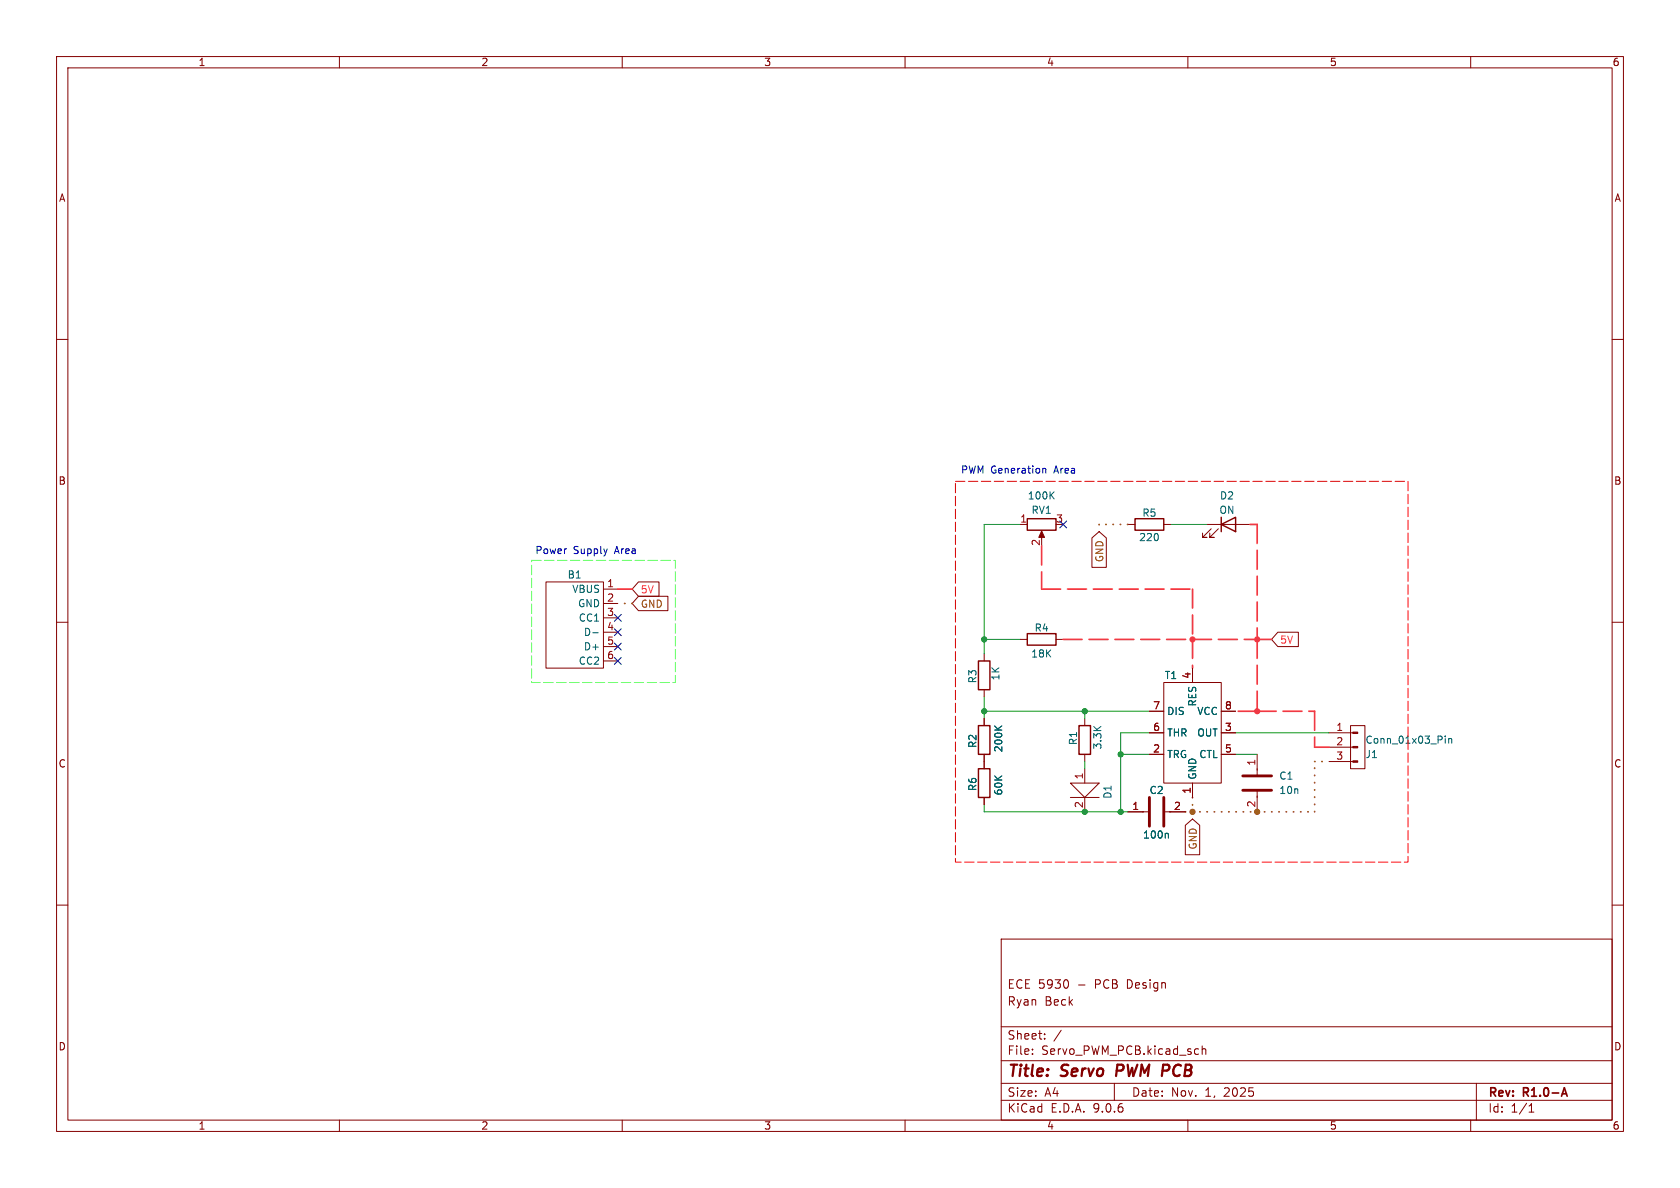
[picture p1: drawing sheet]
<svg xmlns="http://www.w3.org/2000/svg" width="297mm" height="210mm" viewBox="0 0 297 210" stroke-linecap="round" stroke-linejoin="round" font-family="sans-serif">
<g fill="none" stroke="#840000" stroke-width=".18">
<path d="M10 10h277v190h-277zM12 12h273v186h-273zM60 10v2M110 10v2M160 10v2M210 10v2M260 10v2M10 60h2M285 60h2M180.3 92.7h1.3M184.1 94.2v1.1M193 95.1l1.3-1.1 1.3 1.1v5.2h-2.6z"/>
<path d="M199.4 92.7h1.3M205.7 92.7h1.3M213.4 92.7h7.6M214.1 93.5l-1.5 1.5h.8h-.8v-.8M215.4 93.5l-1.5 1.5h.7h-.7v-.8M10 110h2M96.5 102.9h10.2v15.2h-10.2zM106.7 104.1h2.5M106.7 106.7h2.5M106.7 109.2h2.5M106.7 111.8h2.5M106.7 114.3h2.5"/>
<path d="M106.7 116.8h2.5M112.9 102.9h3.6v2.5h-3.6l-1.1-1.3zM112.9 105.4h5.2v2.6h-5.2l-1.1-1.3zM174 115.6v1.2M180.3 113h1.3M186.7 113h1.3M210.8 118.1v2.6M225.9 111.8h3.6v2.5h-3.6l-1.1-1.3zM285 110h2M174 121.9v1.3M174 127v1.3M174 133.4v2.5"/>
<path d="M189.2 138.4h5.1l-2.5 2.6zM191.8 127v1.3M191.8 133.4v1.2M191.8 135.9v2.5M203.2 129.5h2.5M203.2 125.7h2.5M203.2 133.4h2.5M205.7 120.7h10.2v17.7h-10.2zM210.8 138.4v2.6M215.9 129.5h2.5M215.9 125.7h2.5M215.9 133.4h2.5"/>
<path d="M222.2 133.4v3.8M222.2 139.7v3.8M234.9 129.5h4.3M234.9 132.1h4.3M234.9 134.6h4.3M238.8 128.3h2.5v7.6h-2.5zM174 141v1.2M189.2 141h5.1M191.8 141v2.5M199.4 143.5h3.8M205.7 143.5h3.8M209.5 145.9l1.3-1.1 1.3 1.1v5.2h-2.6z"/>
<path d="M10 160h2M177 166h108v32h-108zM188.7 173.3l.2 .5-.2 .8M285 160h2M60 198v2M110 198v2M160 198v2M177 194.5h108M177 191.5h108M177 187.5h108M177 181.5h108M182.5 186.3v.1"/>
<path d="M182.5 185.5v.1M184.7 183.6v.1M184.7 182.8v.1M187.6 182.1l-1.3 2M197 191.5v3M210 198v2M211.5 185.4l.4 .1M211.9 186.3l-.4 .1M212.5 185.5l.2-.1 .4 .1 .1 .9M212.5 184.9v1.5M260 198v2M261 191.5v6.5"/>
<path d="M270.3 196.6h.9M270.3 195.5l.4-.4v1.5"/>
</g>
<path d="M276.2 193.4h.7M276.6 192.3l.5 1.5" fill="none" stroke="#840000" stroke-width=".3"/>
<path d="M197.6 188.2l-.3 2" fill="none" stroke="#840000" stroke-width=".4"/>
<path d="M181.6 91.7h5.1v2h-5.1zM200.7 91.7h5v2h-5zM215.9 92.7l2.5-1.3v2.6zM215.9 91.4v2.6M173 116.8h2v5.1h-2zM181.6 112h5.1v2h-5.1zM173 135.9h2v5.1h-2zM173 128.3h2v5.1h-2zM190.8 128.3h2v5.1h-2z" fill="none" stroke="#840000" stroke-width=".25"/>
<g fill="#840000" stroke="#840000" stroke-width=".18">
<path d="M239.2 129.4h.8v.3h-.8z"/>
<path d="M239.2 132h.8v.2h-.8z"/>
<path d="M239.2 134.5h.8v.2h-.8z"/>
<path d="M184.1 93.9l.6 1.1h-1.1z"/>
</g>
<path d="M185.8 87.5l.6 .7M186.4 86.9l-.8 .8M104.8 111.9h1M175.8 128.3l.8 .8M177.1 128.3l-.7 .6M255.5 130.1v.1M255.5 130.5v.9M256.1 130.5v.9M256.1 130.7l.2-.2 .3 .1 .1 .8M206.4 147.3l.2 .2v.7" fill="none" stroke="#006464" stroke-width=".18"/>
<path d="M219.7 137.2h5.1M219.7 139.7h5.1M203.2 141v5.1M205.7 141v5.1" fill="none" stroke="#840000" stroke-width=".51"/>
<path d="M168.9 85.1h80v67.3h-80v-67.3" fill="none" stroke="#f00" stroke-width=".18" stroke-dasharray="1.7 .6"/>
<path d="M94 99.1h25.4v21.6h-25.4v-21.6" fill="none" stroke="#59ff5a" stroke-width=".18" stroke-dasharray="1.7 .6"/>
<g fill="none" stroke="#ff3948" stroke-width=".3" stroke-dasharray="3.4 1.2">
<path d="M184.1 96.5v7.6M221 92.7h1.2M222.2 92.7v20.3M111.8 104.1h-2.6M184.1 104.1h26.7M188 113h22.8M210.8 113h11.4M210.8 104.1v8.9M210.8 113v5.1M222.2 113v12.7M222.2 113h2.6M222.2 125.7h-3.8"/>
<path d="M222.2 125.7h10.2M232.4 132.1h2.5M232.4 125.7v6.4"/>
</g>
<path d="M180.3 92.7h-6.3v22.9M207 92.7h6.4M174 113h6.3M174 123.2v3.8M174 125.7h29.2M191.8 125.7v1.3M191.8 134.6v1.3M198.1 133.4h5.1M203.2 129.5h-5.1v14M218.4 129.5h16.5M218.4 133.4h3.8M174 142.2v1.3h25.4" fill="none" stroke="#009600" stroke-width=".18"/>
<path d="M194.3 92.7v1.3M199.4 92.7h-5.1M111.8 106.7h-2.6M232.4 134.6h2.5M209.5 143.5h1.3M210.8 143.5h11.4M210.8 143.5v1.3M210.8 141v2.5M222.2 143.5h10.2M232.4 143.5v-8.9" fill="none" stroke="#964b00" stroke-width=".3" stroke-dasharray=".1 1.2"/>
<path d="M187.4 92.1l1.2 1.2M188.6 92.1l-1.2 1.2M108.6 111.2l1.2 1.2M108.6 108.6l1.2 1.2M108.6 113.7l1.2 1.2M108.6 116.2l1.2 1.2M109.8 111.2l-1.2 1.2M109.8 108.6l-1.2 1.2M109.8 113.7l-1.2 1.2M109.8 116.2l-1.2 1.2" fill="none" stroke="#000084" stroke-width=".18"/>
<path d="M184.3 82.9l.2-.1 .3 .1 .1 .7" fill="none" stroke="#0000c2" stroke-width=".18"/>
<g fill="#009600" stroke="#009600" stroke-width=".18">
<circle cx="174" cy="113" r=".46"/>
<circle cx="174" cy="125.7" r=".46"/>
<circle cx="191.8" cy="125.7" r=".46"/>
<circle cx="191.8" cy="143.5" r=".46"/>
<circle cx="198.1" cy="143.5" r=".46"/>
<circle cx="198.1" cy="133.4" r=".46"/>
</g>
<g fill="#ff3948" stroke="#ff3948" stroke-width=".18">
<circle cx="222.2" cy="113" r=".46"/>
<circle cx="210.8" cy="113" r=".46"/>
<circle cx="222.2" cy="125.7" r=".46"/>
</g>
<g fill="#964b00" stroke="#964b00" stroke-width=".18">
<circle cx="222.2" cy="143.5" r=".46"/>
<circle cx="210.8" cy="143.5" r=".46"/>
</g>
<g font-size="2.8" fill="#840000">
<text x="178" y="190.9">Title:</text>
<text x="187.7" y="190.9">Servo</text>
<text x="198.2" y="190.9">PWM PCB</text>
</g>
<g font-size="2.1" fill="#840000">
<text x="178" y="178">Ryan</text>
<text x="178" y="175">ECE 5930</text>
<text x="184.7" y="178">Beck</text>
<text x="190.5" y="175">-</text>
<text x="193.7" y="175">PCB</text>
<text x="199.5" y="175">Design</text>
<text x="178" y="184">Sheet:</text>
<text x="178" y="186.7">File:</text>
<text x="184.1" y="186.7">Servo_PWM_PCB.kicad_sch</text>
<text x="178" y="196.9">KiCad</text>
<text x="178" y="194.1">Size:</text>
<text x="184.7" y="194.1">A4</text>
<text x="185.7" y="196.9">E.D.A.</text>
<text x="193.3" y="196.9">9.0.6</text>
<text x="200" y="194.1">Date:</text>
<text x="207" y="194.1">Nov.</text>
<text x="213.1" y="194.1">1,</text>
<text x="216.5" y="194.1">2025</text>
<text x="263" y="194.3">Rev:</text>
<text x="263" y="196.9">Id:</text>
<text x="267.1" y="196.9">1/1</text>
<text x="269.4" y="194.3">R1.0-A</text>
</g>
<g font-size="1.8" fill="#840000">
<text x="35" y="11.9">1</text>
<text x="85" y="11.9">2</text>
<text x="135" y="11.9">3</text>
<text x="185" y="11.9">4</text>
<text x="235" y="11.9">5</text>
<text x="285" y="11.9">6</text>
<text x="10.3" y="35.9">A</text>
<text x="285.3" y="35.9">A</text>
<text x="10.3" y="85.9">B</text>
<text x="285.3" y="85.9">B</text>
<text x="10.3" y="135.9">C</text>
<text x="285.3" y="135.9">C</text>
<text x="10.3" y="185.9">D</text>
<text x="285.3" y="185.9">D</text>
<text x="35" y="199.9">1</text>
<text x="85" y="199.9">2</text>
<text x="135" y="199.9">3</text>
<text x="185" y="199.9">4</text>
<text x="235" y="199.9">5</text>
<text x="285" y="199.9">6</text>
</g>
<g font-size="1.8" fill="#0000c2">
<text x="169.8" y="83.9">PWM Generation</text>
<text x="186.5" y="83.9">Area</text>
<text x="94.5" y="98.1">Power</text>
<text x="101.3" y="98.1">Supply</text>
<text x="108.8" y="98.1">Area</text>
</g>
<g font-size="1.8" fill="#006464">
<text x="181.6" y="88.5">100K</text>
<text x="215.6" y="88.5">D2</text>
<text x="182.3" y="91">RV1</text>
<text x="201.3" y="95.9">220</text>
<text x="201.9" y="91.5">R5</text>
<text x="215.5" y="91">ON</text>
<text x="100.3" y="102.5">B1</text>
<text x="101.1" y="105">VBUS</text>
<text x="102.1" y="107.5">GND</text>
<text x="102.2" y="110.1">CC1</text>
<text x="103.1" y="112.6">D-</text>
<text x="182.8" y="111.9">R4</text>
<text x="102.2" y="117.7">CC2</text>
<text x="103.1" y="115.2">D+</text>
<text x="182.2" y="116.4">18K</text>
<text x="172.8" y="120.9" transform="rotate(-90 172.8 120.9)">R3</text>
<text x="176.9" y="120.4" transform="rotate(-90 176.9 120.4)">1K</text>
<text x="205.8" y="120.2">T1</text>
<text x="211.7" y="125" transform="rotate(-90 211.7 125)">RES</text>
<text x="190.6" y="131.8" transform="rotate(-90 190.6 131.8)">R1</text>
<text x="206.2" y="126.6">DIS</text>
<text x="206.2" y="130.4">THR</text>
<text x="211.6" y="126.6">VCC</text>
<text x="211.6" y="130.4">OUT</text>
<text x="241.3" y="131.7">Conn_01x03_Pin</text>
<text x="172.8" y="132.3" transform="rotate(-90 172.8 132.3)">R2</text>
<text x="177.4" y="133.1" transform="rotate(-90 177.4 133.1)">200K</text>
<text x="194.9" y="132.6" transform="rotate(-90 194.9 132.6)">3.3K</text>
<text x="206.2" y="134.2">TRG</text>
<text x="211.7" y="137.9" transform="rotate(-90 211.7 137.9)">GND</text>
<text x="211.9" y="134.2">CTL</text>
<text x="241.3" y="134.2">J1</text>
<text x="172.8" y="139.9" transform="rotate(-90 172.8 139.9)">R6</text>
<text x="177.4" y="140.7" transform="rotate(-90 177.4 140.7)">60K</text>
<text x="196.7" y="141.3" transform="rotate(-90 196.7 141.3)">D1</text>
<text x="203.1" y="140.6">C2</text>
<text x="226.1" y="138">C1</text>
<text x="226.1" y="140.6">10n</text>
<text x="202" y="148.4">100n</text>
</g>
<g font-size="1.8" fill="#a90000">
<text x="180.3" y="92.5">1</text>
<text x="186.6" y="92.5">3</text>
<text x="183.9" y="96.6" transform="rotate(-90 183.9 96.6)">2</text>
<text x="107.2" y="103.9">1</text>
<text x="107.2" y="106.4">2</text>
<text x="107.2" y="109">3</text>
<text x="107.2" y="111.5">4</text>
<text x="107.2" y="114">5</text>
<text x="107.2" y="116.6">6</text>
<text x="203.8" y="125.5">7</text>
<text x="210.6" y="120.1" transform="rotate(-90 210.6 120.1)">4</text>
<text x="216.5" y="125.5">8</text>
<text x="203.8" y="129.3">6</text>
<text x="216.5" y="129.3">3</text>
<text x="236.1" y="129.3">1</text>
<text x="236.1" y="131.8">2</text>
<text x="191.5" y="137.9" transform="rotate(-90 191.5 137.9)">1</text>
<text x="203.8" y="133.1">2</text>
<text x="216.5" y="133.1">5</text>
<text x="222" y="135.5" transform="rotate(-90 222 135.5)">1</text>
<text x="236.1" y="134.4">3</text>
<text x="191.5" y="142.9" transform="rotate(-90 191.5 142.9)">2</text>
<text x="200.1" y="143.3">1</text>
<text x="207.4" y="143.3">2</text>
<text x="210.6" y="140.4" transform="rotate(-90 210.6 140.4)">1</text>
<text x="222" y="142.8" transform="rotate(-90 222 142.8)">2</text>
</g>
<g font-size="1.8" fill="#964b00">
<text x="195.3" y="99.5" transform="rotate(-90 195.3 99.5)">GND</text>
<text x="113.2" y="107.6">GND</text>
<text x="211.8" y="150.3" transform="rotate(-90 211.8 150.3)">GND</text>
</g>
<g font-size="1.8" fill="#ff3948">
<text x="113.2" y="105.1">5V</text>
<text x="226.2" y="114">5V</text>
</g>
</svg>
